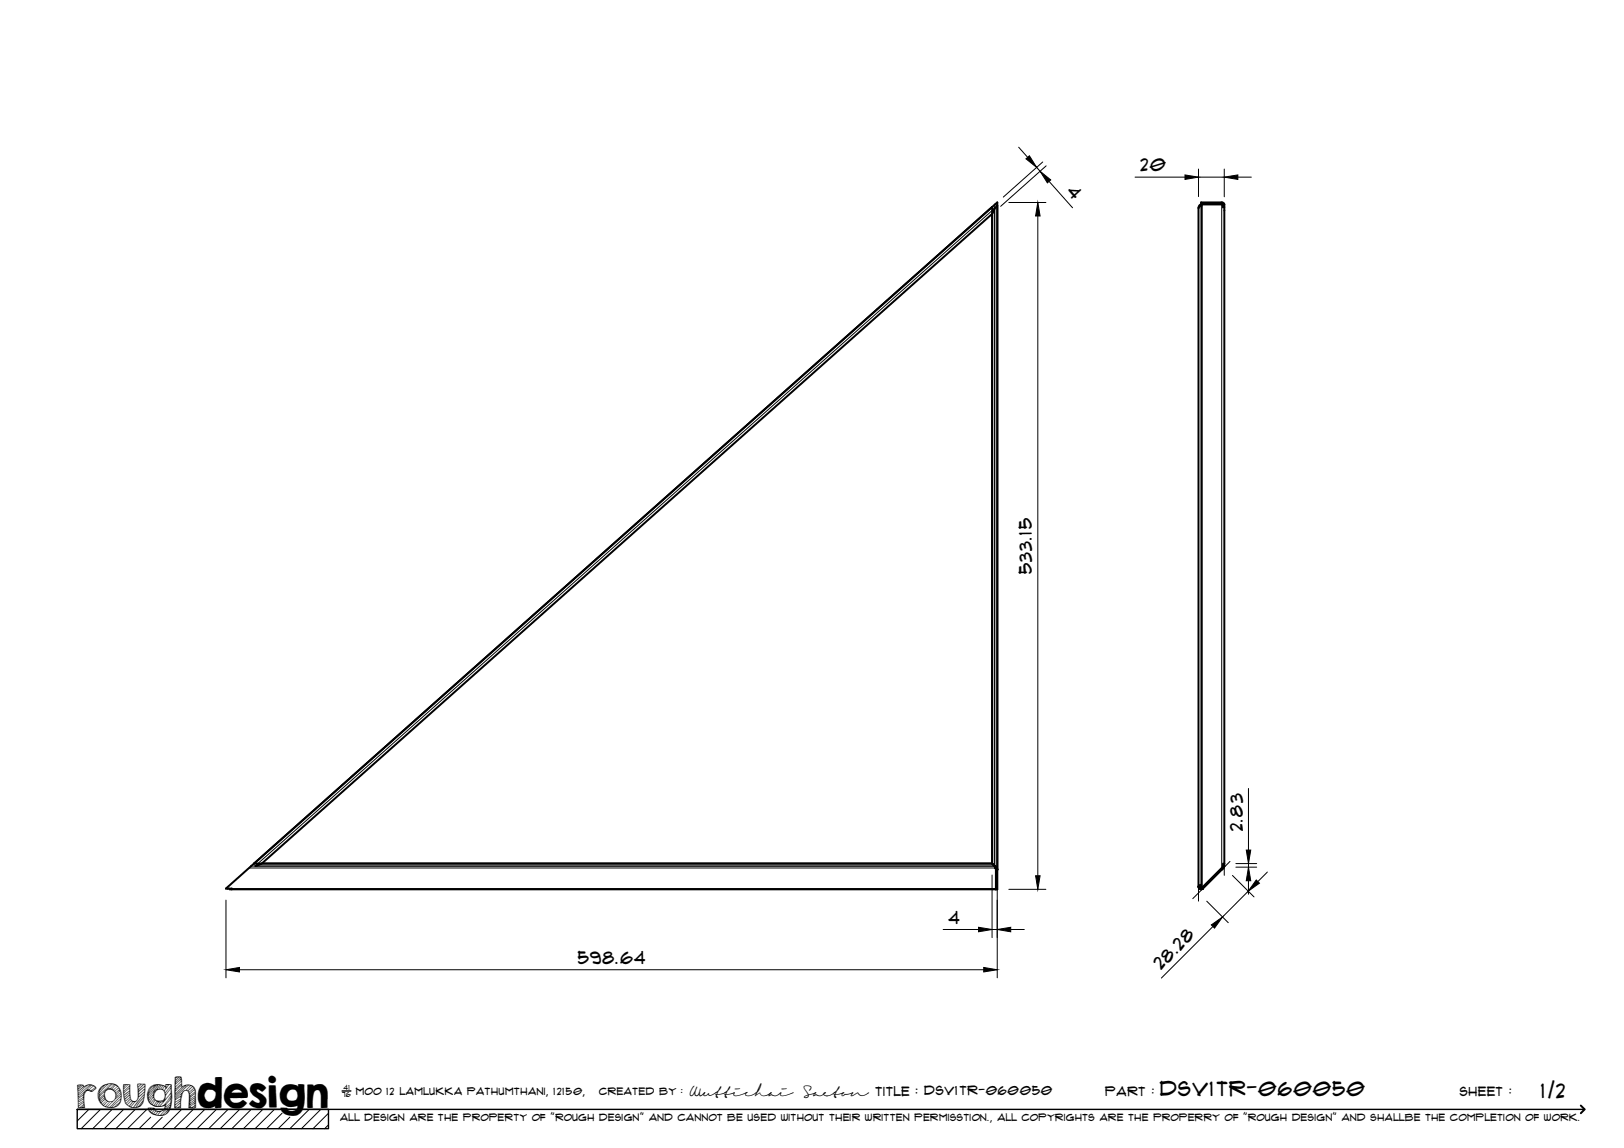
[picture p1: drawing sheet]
<svg xmlns="http://www.w3.org/2000/svg" width="420mm" height="297mm" viewBox="0 0 420 297" stroke-linecap="round" stroke-linejoin="round" font-family="sans-serif">
<!-- layer: Visible -->
<g fill="none" stroke="#000" stroke-width=".51">
<path d="M256.7 53.6l1.3-1.2v172.7M256.7 53.6v169.8l.6 .7M256.7 53.6l-191 169.8M257.3 53.9l-.7 1.5-188.8 168-1.7 .6M258 53.2v171.9l-.2-.6-1.1-1.1v-168l.6-1.5zM310.1 53.9v175.5M310.7 52.9a.83 .83 0 0 0-.6 .9l.2-.3 .5-.2M310.7 53.4v-.4h.2v176.4h-.2v.3M310.7 52.9l5.7 .1M316.1 52.4h-5.4v.5M316.1 52.4l.6 .4 .1 .8h-.4v-.7l-.3-.3-5.4 .1M316.4 53.6v.1"/>
<path d="M316.8 53.6v169.8M58.9 229.9h.1M59.3 229.9l.2 .2h198.1l.1-.2M65.7 223.4l-7.3 6.5h1.6v.2M65.7 223.4h191l.6 .7 .2 .5M66.1 224.1l1.7-.7h188.9l.6 .7M257.3 224.1l.7 1M257.3 224.1l.2 .5M257.5 224.6l.2 .3v5M257.5 224.4l.2 .7M257.5 224.4v.2M257.5 224.6l.1 .2"/>
<path d="M257.7 229.9v.2M257.7 224.8v.1M258 225.1h-.3v4.8M258 225.1v5h-.3v-.2M310.1 229.4l.6 .3M310.1 229.4h.6M310.1 229.4l.4 .6h.7a.65 .65 0 0 1-.7 0 .65 .65 0 0 1-.4-.6zM310.4 229.5l.4 .3M310.7 229.7l.5 .2M310.7 228.9v.5M310.7 229.4l.4 .2M310.8 228.9l-.5 .2-.2 .3"/>
<path d="M311.2 229.9l-.1 .1M311.2 229.9h.1M316.3 224.4l-5.3 5.3 .2 .2M316.3 224.3l.1-.9h.4l-.2 1.2-5.4 5.3M316.5 224.6l-.4 .5"/>
</g>
<!-- layer: Visible Narrow -->
<g fill="none" stroke="#000" stroke-width=".26">
<path d="M257.3 53.9l-191.2 170.1M257.3 53v171.1h-192.3M310.7 52.9v.1M310.7 53.4v175.5M316.1 52.4v172.2M316.4 52.8h.3M316.4 53h.4M60 229.9h198M64.4 224.6h193.1M257.5 224.6h.1M310.7 229.7v.1M316.3 224.4l.2 .2"/>
<path d="M316.4 224.1h.4"/>
</g>
<!-- layer: Visible -->
<circle cx="310.7" cy="229.7" r=".25" fill="#000"/>
<!-- layer: TitleBlock -->
<path d="M20 287h65v5h-65zM20 287h390M88.5 282.3h2.3" fill="none" stroke="#000" stroke-width=".36"/>
<path d="M409 286.1l1 .9-1 1" fill="none" stroke="#000" stroke-width=".51"/>
<g fill="none" stroke="#000" stroke-width=".26">
<path d="M23 287l-3 3.1M26 287l-5 5M29 287l-5 5M32 287l-5 5M35 287l-5 5M38 287l-5 5M39 289.1l-3 2.9M42 289.1l-3 2.9M47 287l-5 5M50 287l-5 5M53 287l-5 5M56 287l-5 5"/>
<path d="M59 287l-5 5M62 287l-5 5M65 287l-5 5M68 287l-5 5M71 287l-5 5M73 288l-4 4M75 289.1l-3 2.9M80 287l-5 5M83 287l-5 5M85 288l-4 4M85 291l-1 1"/>
</g>
<!-- layer: FD_Dimensions -->
<g fill="none" stroke="#000" stroke-width=".26">
<path d="M263.5 38.1l2.4 2.6M261 52.4h9.6M268.2 43.3l.9 1M268.5 55.9v170.7M269.8 41.9l-10.2 9.1M270.7 42.9l-11.8 10.5M271.4 46.9l6.1 6.9M293.7 45.8h12.9M310.1 43.7v7.2M310.1 45.8h6.6M316.7 43.7v7.2M320.3 45.8h3.4"/>
<path d="M323 204v15.9M58.5 232.9v20.1M256.7 226.4v16.2M258 228.1v24.9M261 230.1h9.6M312.2 233.2l5.6 5.5M313.8 239.7l-13.3 13.4M318.9 226.5l5.5 5.6M319.7 224.4h5.4M319.7 223.4h5.4M322.9 230.6l-6.6 6.7M323 223.4v1"/>
<path d="M323 227.9v3.5M327.9 225.6l-2.5 2.5M62 250.9h192.5M244 240.5h9.2M256.7 240.5h1.3M261.5 240.5h3.5"/>
</g>
<g fill="#000" stroke="#000" stroke-width=".26">
<path d="M265.4 41.1l.9-.8 1.9 3zM268.5 52.4l.6 3.5h-1.2zM269.1 44.3l2.7 2.3-.8 .7zM306.6 45.3l3.5 .5-3.5 .6zM316.7 45.8l3.6-.5v1.1zM322.4 219.9h1.2l-.6 3.5zM253.2 239.9l3.5 .6-3.5 .6zM258 240.5l3.5-.6v1.2zM267.9 226.6h1.2l-.6 3.5zM313.4 239.3l2.9-2-2.1 2.8zM323 224.4l.6 3.5h-1.2zM325 227.7l.8 .8-2.9 2.1z"/>
<path d="M58.5 250.9l3.5-.6v1.2zM254.5 250.3l3.5 .6-3.5 .6z"/>
</g>
<!-- layer: Edge Extensions -->
<path d="M310.1 229.4v3.8M311.2 229.9l-2.6 2.6M316.7 224v2.5M318.2 222.9l-1.7 1.7" fill="none" stroke="#000" stroke-width=".26"/>
<text font-size="9.7" x="19.9" y="286.8">roughdesign</text>
<g font-size="5.3">
<text x="300.1" y="283.6">DSV1TR-060050</text>
<text x="398.7" y="284">1/2</text>
</g>
<g font-size="4.6">
<text x="295.1" y="44.4">20</text>
<text x="275.7" y="49.6" transform="rotate(48 275.7 49.6)">4</text>
<text x="267" y="148.5" transform="rotate(-90 267 148.5)">533.15</text>
<text x="321.5" y="215" transform="rotate(-90 321.5 215)">2.83</text>
<text x="245.4" y="239.1">4</text>
<text x="149.5" y="249.5">598.64</text>
<text x="300.4" y="251" transform="rotate(-45 300.4 251)">28.28</text>
</g>
<g font-size="3.4">
<text x="178.3" y="283.5">Wuttichai</text>
<text x="208.1" y="283.5">Saeton title : DSV1TR-060050</text>
</g>
<g font-size="3.3">
<text x="286" y="283.5">Part :</text>
<text x="377.7" y="283.5">sheet :</text>
</g>
<g font-size="2.7">
<text x="92.1" y="283.3">moo 12 Lamlukka pathumthani, 12150,</text>
<text x="155" y="283.3">created by :</text>
</g>
<text font-size="2.6" x="88" y="290.1">all design are the property of &quot;rough design&quot; and cannot be used without their written permisstion., all copyrights are the properry of &quot;rough design&quot; and shallbe the completion of work.</text>
<g font-size="1.9">
<text x="88.5" y="283.9">76</text>
<text x="88.9" y="282.1">41</text>
</g>
</svg>
